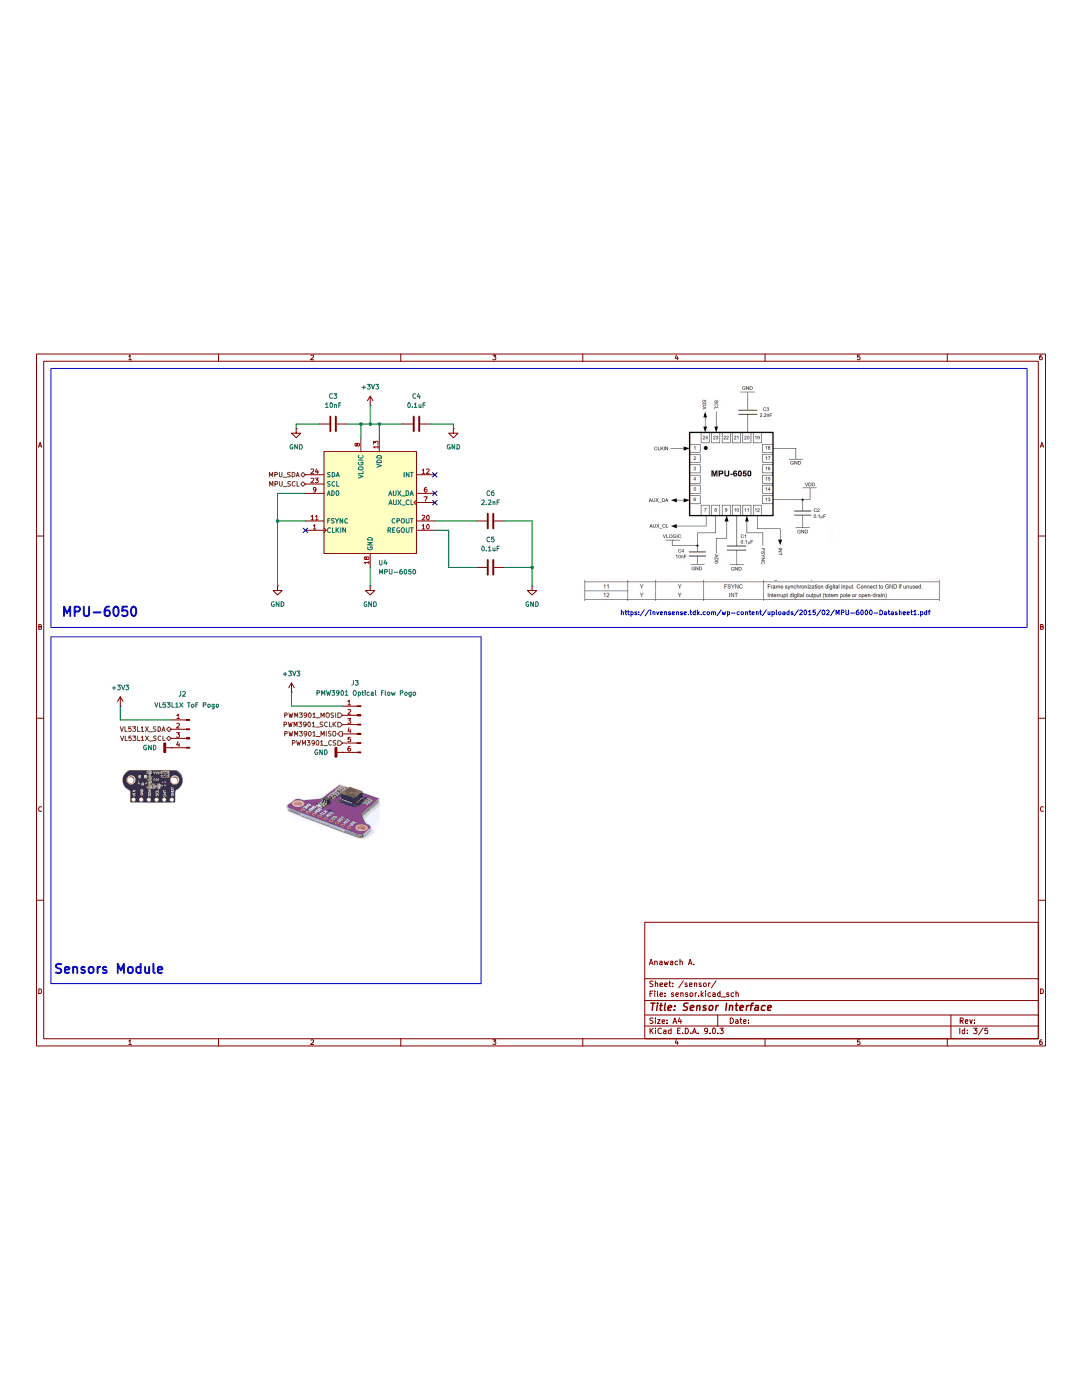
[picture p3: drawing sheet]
(kicad_sch
 (version 20250114)
 (generator "eeschema")
 (generator_version "9.0")
 (paper "A4")
 (title_block
  (title "Sensor Interface")
  (comment 1 "Anawach A."))
 (lib_symbols
  (symbol "Connector:Conn_01x04_Pin"
   (pin_names
    (offset 1.016) (hide yes)) (exclude_from_sim no) (in_bom yes) (on_board yes)
   (property "Reference" "J" (at 0 5.08 0) (effects (font (size 1.27 1.27))))
   (property "Value" "Conn_01x04_Pin" (at 0 -7.62 0) (effects (font (size 1.27 1.27))))
   (property "Footprint" "" (at 0 0 0) (effects (font (size 1.27 1.27)) (hide yes)))
   (property "Datasheet" "~" (at 0 0 0) (effects (font (size 1.27 1.27)) (hide yes)))
   (property "Description" "Generic connector, single row, 01x04, script generated" (at 0 0 0) (effects (font (size 1.27 1.27)) (hide yes)))
   (property "ki_locked" "" (at 0 0 0) (effects (font (size 1.27 1.27))))
   (symbol "Conn_01x04_Pin_1_1"
    (rectangle (start 0.8636 2.667) (end 0 2.413) (stroke (width 0.1524) (type default)) (fill (type outline)))
    (rectangle (start 0.8636 0.127) (end 0 -0.127) (stroke (width 0.1524) (type default)) (fill (type outline)))
    (rectangle (start 0.8636 -2.413) (end 0 -2.667) (stroke (width 0.1524) (type default)) (fill (type outline)))
    (rectangle (start 0.8636 -4.953) (end 0 -5.207) (stroke (width 0.1524) (type default)) (fill (type outline)))
    (polyline (pts (xy 1.27 2.54) (xy 0.8636 2.54)) (stroke (width 0.1524) (type default)) (fill (type none)))
    (polyline (pts (xy 1.27 0) (xy 0.8636 0)) (stroke (width 0.1524) (type default)) (fill (type none)))
    (polyline (pts (xy 1.27 -2.54) (xy 0.8636 -2.54)) (stroke (width 0.1524) (type default)) (fill (type none)))
    (polyline (pts (xy 1.27 -5.08) (xy 0.8636 -5.08)) (stroke (width 0.1524) (type default)) (fill (type none)))
    (pin passive line (at 5.08 2.54 180) (length 3.81) (name "Pin_1" (effects (font (size 1.27 1.27)))) (number "1" (effects (font (size 1.27 1.27)))))
    (pin passive line (at 5.08 0 180) (length 3.81) (name "Pin_2" (effects (font (size 1.27 1.27)))) (number "2" (effects (font (size 1.27 1.27)))))
    (pin passive line (at 5.08 -2.54 180) (length 3.81) (name "Pin_3" (effects (font (size 1.27 1.27)))) (number "3" (effects (font (size 1.27 1.27)))))
    (pin passive line (at 5.08 -5.08 180) (length 3.81) (name "Pin_4" (effects (font (size 1.27 1.27)))) (number "4" (effects (font (size 1.27 1.27))))))
   (embedded_fonts no))
  (symbol "Connector:Conn_01x06_Pin"
   (pin_names
    (offset 1.016) (hide yes)) (exclude_from_sim no) (in_bom yes) (on_board yes)
   (property "Reference" "J" (at 0 7.62 0) (effects (font (size 1.27 1.27))))
   (property "Value" "Conn_01x06_Pin" (at 0 -10.16 0) (effects (font (size 1.27 1.27))))
   (property "Footprint" "" (at 0 0 0) (effects (font (size 1.27 1.27)) (hide yes)))
   (property "Datasheet" "~" (at 0 0 0) (effects (font (size 1.27 1.27)) (hide yes)))
   (property "Description" "Generic connector, single row, 01x06, script generated" (at 0 0 0) (effects (font (size 1.27 1.27)) (hide yes)))
   (property "ki_locked" "" (at 0 0 0) (effects (font (size 1.27 1.27))))
   (symbol "Conn_01x06_Pin_1_1"
    (rectangle (start 0.8636 5.207) (end 0 4.953) (stroke (width 0.1524) (type default)) (fill (type outline)))
    (rectangle (start 0.8636 2.667) (end 0 2.413) (stroke (width 0.1524) (type default)) (fill (type outline)))
    (rectangle (start 0.8636 0.127) (end 0 -0.127) (stroke (width 0.1524) (type default)) (fill (type outline)))
    (rectangle (start 0.8636 -2.413) (end 0 -2.667) (stroke (width 0.1524) (type default)) (fill (type outline)))
    (rectangle (start 0.8636 -4.953) (end 0 -5.207) (stroke (width 0.1524) (type default)) (fill (type outline)))
    (rectangle (start 0.8636 -7.493) (end 0 -7.747) (stroke (width 0.1524) (type default)) (fill (type outline)))
    (polyline (pts (xy 1.27 5.08) (xy 0.8636 5.08)) (stroke (width 0.1524) (type default)) (fill (type none)))
    (polyline (pts (xy 1.27 2.54) (xy 0.8636 2.54)) (stroke (width 0.1524) (type default)) (fill (type none)))
    (polyline (pts (xy 1.27 0) (xy 0.8636 0)) (stroke (width 0.1524) (type default)) (fill (type none)))
    (polyline (pts (xy 1.27 -2.54) (xy 0.8636 -2.54)) (stroke (width 0.1524) (type default)) (fill (type none)))
    (polyline (pts (xy 1.27 -5.08) (xy 0.8636 -5.08)) (stroke (width 0.1524) (type default)) (fill (type none)))
    (polyline (pts (xy 1.27 -7.62) (xy 0.8636 -7.62)) (stroke (width 0.1524) (type default)) (fill (type none)))
    (pin passive line (at 5.08 5.08 180) (length 3.81) (name "Pin_1" (effects (font (size 1.27 1.27)))) (number "1" (effects (font (size 1.27 1.27)))))
    (pin passive line (at 5.08 2.54 180) (length 3.81) (name "Pin_2" (effects (font (size 1.27 1.27)))) (number "2" (effects (font (size 1.27 1.27)))))
    (pin passive line (at 5.08 0 180) (length 3.81) (name "Pin_3" (effects (font (size 1.27 1.27)))) (number "3" (effects (font (size 1.27 1.27)))))
    (pin passive line (at 5.08 -2.54 180) (length 3.81) (name "Pin_4" (effects (font (size 1.27 1.27)))) (number "4" (effects (font (size 1.27 1.27)))))
    (pin passive line (at 5.08 -5.08 180) (length 3.81) (name "Pin_5" (effects (font (size 1.27 1.27)))) (number "5" (effects (font (size 1.27 1.27)))))
    (pin passive line (at 5.08 -7.62 180) (length 3.81) (name "Pin_6" (effects (font (size 1.27 1.27)))) (number "6" (effects (font (size 1.27 1.27))))))
   (embedded_fonts no))
  (symbol "Device:C"
   (pin_numbers (hide yes))
   (pin_names
    (offset 0.254)) (exclude_from_sim no) (in_bom yes) (on_board yes)
   (property "Reference" "C" (at 0.635 2.54 0) (effects (font (size 1.27 1.27)) (justify left)))
   (property "Value" "C" (at 0.635 -2.54 0) (effects (font (size 1.27 1.27)) (justify left)))
   (property "Footprint" "" (at 0.9652 -3.81 0) (effects (font (size 1.27 1.27)) (hide yes)))
   (property "Datasheet" "~" (at 0 0 0) (effects (font (size 1.27 1.27)) (hide yes)))
   (property "Description" "Unpolarized capacitor" (at 0 0 0) (effects (font (size 1.27 1.27)) (hide yes)))
   (symbol "C_0_1"
    (polyline (pts (xy -2.032 0.762) (xy 2.032 0.762)) (stroke (width 0.508) (type default)) (fill (type none)))
    (polyline (pts (xy -2.032 -0.762) (xy 2.032 -0.762)) (stroke (width 0.508) (type default)) (fill (type none))))
   (symbol "C_1_1"
    (pin passive line (at 0 3.81 270) (length 2.794) (name "~" (effects (font (size 1.27 1.27)))) (number "1" (effects (font (size 1.27 1.27)))))
    (pin passive line (at 0 -3.81 90) (length 2.794) (name "~" (effects (font (size 1.27 1.27)))) (number "2" (effects (font (size 1.27 1.27))))))
   (embedded_fonts no))
  (symbol "Sensor_Motion:MPU-6050" (exclude_from_sim no) (in_bom yes) (on_board yes)
   (property "Reference" "U" (at -11.43 13.97 0) (effects (font (size 1.27 1.27))))
   (property "Value" "MPU-6050" (at 7.62 -15.24 0) (effects (font (size 1.27 1.27))))
   (property "Footprint" "Sensor_Motion:InvenSense_QFN-24_4x4mm_P0.5mm" (at 0 -20.32 0) (effects (font (size 1.27 1.27)) (hide yes)))
   (property "Datasheet" "https://invensense.tdk.com/wp-content/uploads/2015/02/MPU-6000-Datasheet1.pdf" (at 0 -3.81 0) (effects (font (size 1.27 1.27)) (hide yes)))
   (property "Description" "InvenSense 6-Axis Motion Sensor, Gyroscope, Accelerometer, I2C" (at 0 0 0) (effects (font (size 1.27 1.27)) (hide yes)))
   (symbol "MPU-6050_0_1"
    (rectangle (start -12.7 13.97) (end 12.7 -13.97) (stroke (width 0.254) (type default)) (fill (type background))))
   (symbol "MPU-6050_1_1"
    (pin bidirectional line (at -17.78 7.62 0) (length 5.08) (name "SDA" (effects (font (size 1.27 1.27)))) (number "24" (effects (font (size 1.27 1.27)))))
    (pin input line (at -17.78 5.08 0) (length 5.08) (name "SCL" (effects (font (size 1.27 1.27)))) (number "23" (effects (font (size 1.27 1.27)))))
    (pin input line (at -17.78 2.54 0) (length 5.08) (name "AD0" (effects (font (size 1.27 1.27)))) (number "9" (effects (font (size 1.27 1.27)))))
    (pin input line (at -17.78 -5.08 0) (length 5.08) (name "FSYNC" (effects (font (size 1.27 1.27)))) (number "11" (effects (font (size 1.27 1.27)))))
    (pin input clock (at -17.78 -7.62 0) (length 5.08) (name "CLKIN" (effects (font (size 1.27 1.27)))) (number "1" (effects (font (size 1.27 1.27)))))
    (pin no_connect line (at -12.7 12.7 0) (length 2.54) (hide yes) (name "NC" (effects (font (size 1.27 1.27)))) (number "2" (effects (font (size 1.27 1.27)))))
    (pin no_connect line (at -12.7 10.16 0) (length 2.54) (hide yes) (name "NC" (effects (font (size 1.27 1.27)))) (number "3" (effects (font (size 1.27 1.27)))))
    (pin no_connect line (at -12.7 0 0) (length 2.54) (hide yes) (name "NC" (effects (font (size 1.27 1.27)))) (number "4" (effects (font (size 1.27 1.27)))))
    (pin no_connect line (at -12.7 -2.54 0) (length 2.54) (hide yes) (name "NC" (effects (font (size 1.27 1.27)))) (number "5" (effects (font (size 1.27 1.27)))))
    (pin no_connect line (at -12.7 -10.16 0) (length 2.54) (hide yes) (name "NC" (effects (font (size 1.27 1.27)))) (number "14" (effects (font (size 1.27 1.27)))))
    (pin power_in line (at -2.54 17.78 270) (length 3.81) (name "VLOGIC" (effects (font (size 1.27 1.27)))) (number "8" (effects (font (size 1.27 1.27)))))
    (pin power_in line (at 0 -17.78 90) (length 3.81) (name "GND" (effects (font (size 1.27 1.27)))) (number "18" (effects (font (size 1.27 1.27)))))
    (pin power_in line (at 2.54 17.78 270) (length 3.81) (name "VDD" (effects (font (size 1.27 1.27)))) (number "13" (effects (font (size 1.27 1.27)))))
    (pin no_connect line (at 12.7 12.7 180) (length 2.54) (hide yes) (name "NC" (effects (font (size 1.27 1.27)))) (number "15" (effects (font (size 1.27 1.27)))))
    (pin no_connect line (at 12.7 10.16 180) (length 2.54) (hide yes) (name "NC" (effects (font (size 1.27 1.27)))) (number "16" (effects (font (size 1.27 1.27)))))
    (pin no_connect line (at 12.7 5.08 180) (length 2.54) (hide yes) (name "NC" (effects (font (size 1.27 1.27)))) (number "17" (effects (font (size 1.27 1.27)))))
    (pin no_connect line (at 12.7 -2.54 180) (length 2.54) (hide yes) (name "RESV" (effects (font (size 1.27 1.27)))) (number "21" (effects (font (size 1.27 1.27)))))
    (pin no_connect line (at 12.7 -10.16 180) (length 2.54) (hide yes) (name "RESV" (effects (font (size 1.27 1.27)))) (number "19" (effects (font (size 1.27 1.27)))))
    (pin no_connect line (at 12.7 -12.7 180) (length 2.54) (hide yes) (name "RESV" (effects (font (size 1.27 1.27)))) (number "22" (effects (font (size 1.27 1.27)))))
    (pin output line (at 17.78 7.62 180) (length 5.08) (name "INT" (effects (font (size 1.27 1.27)))) (number "12" (effects (font (size 1.27 1.27)))))
    (pin bidirectional line (at 17.78 2.54 180) (length 5.08) (name "AUX_DA" (effects (font (size 1.27 1.27)))) (number "6" (effects (font (size 1.27 1.27)))))
    (pin output clock (at 17.78 0 180) (length 5.08) (name "AUX_CL" (effects (font (size 1.27 1.27)))) (number "7" (effects (font (size 1.27 1.27)))))
    (pin passive line (at 17.78 -5.08 180) (length 5.08) (name "CPOUT" (effects (font (size 1.27 1.27)))) (number "20" (effects (font (size 1.27 1.27)))))
    (pin passive line (at 17.78 -7.62 180) (length 5.08) (name "REGOUT" (effects (font (size 1.27 1.27)))) (number "10" (effects (font (size 1.27 1.27))))))
   (embedded_fonts no))
  (symbol "power:+3V3"
   (power)
   (pin_numbers (hide yes))
   (pin_names
    (offset 0) (hide yes)) (exclude_from_sim no) (in_bom yes) (on_board yes)
   (property "Reference" "#PWR" (at 0 -3.81 0) (effects (font (size 1.27 1.27)) (hide yes)))
   (property "Value" "+3V3" (at 0 3.556 0) (effects (font (size 1.27 1.27))))
   (property "Footprint" "" (at 0 0 0) (effects (font (size 1.27 1.27)) (hide yes)))
   (property "Datasheet" "" (at 0 0 0) (effects (font (size 1.27 1.27)) (hide yes)))
   (property "Description" "Power symbol creates a global label with name \"+3V3\"" (at 0 0 0) (effects (font (size 1.27 1.27)) (hide yes)))
   (symbol "+3V3_0_1"
    (polyline (pts (xy -0.762 1.27) (xy 0 2.54)) (stroke (width 0) (type default)) (fill (type none)))
    (polyline (pts (xy 0 2.54) (xy 0.762 1.27)) (stroke (width 0) (type default)) (fill (type none)))
    (polyline (pts (xy 0 0) (xy 0 2.54)) (stroke (width 0) (type default)) (fill (type none))))
   (symbol "+3V3_1_1"
    (pin power_in line (at 0 0 90) (length 0) (name "~" (effects (font (size 1.27 1.27)))) (number "1" (effects (font (size 1.27 1.27))))))
   (embedded_fonts no))
  (symbol "power:GND"
   (power)
   (pin_numbers (hide yes))
   (pin_names
    (offset 0) (hide yes)) (exclude_from_sim no) (in_bom yes) (on_board yes)
   (property "Reference" "#PWR" (at 0 -6.35 0) (effects (font (size 1.27 1.27)) (hide yes)))
   (property "Value" "GND" (at 0 -3.81 0) (effects (font (size 1.27 1.27))))
   (property "Footprint" "" (at 0 0 0) (effects (font (size 1.27 1.27)) (hide yes)))
   (property "Datasheet" "" (at 0 0 0) (effects (font (size 1.27 1.27)) (hide yes)))
   (property "Description" "Power symbol creates a global label with name \"GND\" , ground" (at 0 0 0) (effects (font (size 1.27 1.27)) (hide yes)))
   (symbol "GND_0_1"
    (polyline (pts (xy 0 0) (xy 0 -1.27) (xy 1.27 -1.27) (xy 0 -2.54) (xy -1.27 -1.27) (xy 0 -1.27)) (stroke (width 0) (type default)) (fill (type none))))
   (symbol "GND_1_1"
    (pin power_in line (at 0 0 270) (length 0) (name "~" (effects (font (size 1.27 1.27)))) (number "1" (effects (font (size 1.27 1.27))))))
   (embedded_fonts no))
  (symbol "power:GNDD"
   (power)
   (pin_numbers (hide yes))
   (pin_names
    (offset 0) (hide yes)) (exclude_from_sim no) (in_bom yes) (on_board yes)
   (property "Reference" "#PWR" (at 0 -6.35 0) (effects (font (size 1.27 1.27)) (hide yes)))
   (property "Value" "GNDD" (at 0 -3.175 0) (effects (font (size 1.27 1.27))))
   (property "Footprint" "" (at 0 0 0) (effects (font (size 1.27 1.27)) (hide yes)))
   (property "Datasheet" "" (at 0 0 0) (effects (font (size 1.27 1.27)) (hide yes)))
   (property "Description" "Power symbol creates a global label with name \"GNDD\" , digital ground" (at 0 0 0) (effects (font (size 1.27 1.27)) (hide yes)))
   (symbol "GNDD_0_1"
    (rectangle (start -1.27 -1.524) (end 1.27 -2.032) (stroke (width 0.254) (type default)) (fill (type outline)))
    (polyline (pts (xy 0 0) (xy 0 -1.524)) (stroke (width 0) (type default)) (fill (type none))))
   (symbol "GNDD_1_1"
    (pin power_in line (at 0 0 270) (length 0) (name "~" (effects (font (size 1.27 1.27)))) (number "1" (effects (font (size 1.27 1.27))))))
   (embedded_fonts no)))
 (rectangle
  (start 13.97 13.97)
  (end 281.94 85.09)
  (stroke (width 0) (type default))
  (fill (type none)))
 (rectangle
  (start 13.97 87.63)
  (end 132.08 182.88)
  (stroke (width 0) (type default))
  (fill (type none)))
 (text "https://invensense.tdk.com/wp-content/uploads/2015/02/MPU-6000-Datasheet1.pdf"
  (exclude_from_sim no)
  (at 212.852 81.28 0)
  (effects (font (size 1.27 1.27))))
 (text "MPU-6050"
  (exclude_from_sim no)
  (at 27.432 81.026 0)
  (effects (font (size 2.54 2.54) (thickness 0.508)
    (bold yes))))
 (text "Sensors Module"
  (exclude_from_sim no)
  (at 29.972 179.07 0)
  (effects (font (size 2.54 2.54) (thickness 0.508)
    (bold yes))))
 (junction
  (at 104.14 29.21)
  (diameter 0)
  (color 0 0 0 0))
 (junction
  (at 99.06 29.21)
  (diameter 0)
  (color 0 0 0 0))
 (junction
  (at 76.2 55.88)
  (diameter 0)
  (color 0 0 0 0))
 (junction
  (at 146.05 68.58)
  (diameter 0)
  (color 0 0 0 0))
 (junction
  (at 101.6 29.21)
  (diameter 0)
  (color 0 0 0 0))
 (no_connect
  (at 83.82 58.42))
 (no_connect
  (at 119.38 43.18))
 (no_connect
  (at 119.38 48.26))
 (no_connect
  (at 119.38 50.8))
 (wire
  (pts (xy 81.28 29.21) (xy 87.63 29.21))
  (stroke (width 0) (type default)))
 (wire
  (pts (xy 83.82 48.26) (xy 76.2 48.26))
  (stroke (width 0) (type default)))
 (wire
  (pts (xy 80.01 106.68) (xy 93.98 106.68))
  (stroke (width 0) (type default)))
 (wire
  (pts (xy 101.6 29.21) (xy 104.14 29.21))
  (stroke (width 0) (type default)))
 (wire
  (pts (xy 76.2 55.88) (xy 76.2 73.66))
  (stroke (width 0) (type default)))
 (wire
  (pts (xy 124.46 30.48) (xy 124.46 29.21))
  (stroke (width 0) (type default)))
 (wire
  (pts (xy 99.06 29.21) (xy 99.06 33.02))
  (stroke (width 0) (type default)))
 (wire
  (pts (xy 95.25 29.21) (xy 99.06 29.21))
  (stroke (width 0) (type default)))
 (wire
  (pts (xy 123.19 58.42) (xy 123.19 68.58))
  (stroke (width 0) (type default)))
 (wire
  (pts (xy 118.11 29.21) (xy 124.46 29.21))
  (stroke (width 0) (type default)))
 (wire
  (pts (xy 101.6 24.13) (xy 101.6 29.21))
  (stroke (width 0) (type default)))
 (wire
  (pts (xy 101.6 68.58) (xy 101.6 73.66))
  (stroke (width 0) (type default)))
 (wire
  (pts (xy 104.14 29.21) (xy 104.14 33.02))
  (stroke (width 0) (type default)))
 (wire
  (pts (xy 146.05 55.88) (xy 146.05 68.58))
  (stroke (width 0) (type default)))
 (wire
  (pts (xy 138.43 55.88) (xy 146.05 55.88))
  (stroke (width 0) (type default)))
 (wire
  (pts (xy 33.02 110.49) (xy 33.02 106.68))
  (stroke (width 0) (type default)))
 (wire
  (pts (xy 119.38 58.42) (xy 123.19 58.42))
  (stroke (width 0) (type default)))
 (wire
  (pts (xy 99.06 29.21) (xy 101.6 29.21))
  (stroke (width 0) (type default)))
 (wire
  (pts (xy 146.05 68.58) (xy 146.05 73.66))
  (stroke (width 0) (type default)))
 (wire
  (pts (xy 119.38 55.88) (xy 130.81 55.88))
  (stroke (width 0) (type default)))
 (wire
  (pts (xy 123.19 68.58) (xy 130.81 68.58))
  (stroke (width 0) (type default)))
 (wire
  (pts (xy 76.2 55.88) (xy 83.82 55.88))
  (stroke (width 0) (type default)))
 (wire
  (pts (xy 104.14 29.21) (xy 110.49 29.21))
  (stroke (width 0) (type default)))
 (wire
  (pts (xy 80.01 106.68) (xy 80.01 102.87))
  (stroke (width 0) (type default)))
 (wire
  (pts (xy 138.43 68.58) (xy 146.05 68.58))
  (stroke (width 0) (type default)))
 (wire
  (pts (xy 76.2 48.26) (xy 76.2 55.88))
  (stroke (width 0) (type default)))
 (wire
  (pts (xy 46.99 110.49) (xy 33.02 110.49))
  (stroke (width 0) (type default)))
 (wire
  (pts (xy 81.28 30.48) (xy 81.28 29.21))
  (stroke (width 0) (type default)))
 (image
  (at 203.2 41.91)
  (scale 0.273645)
  (data))
 (image
  (at 91.44 133.35)
  (scale 0.17826)
  (data))
 (image
  (at 209.55 74.93)
  (scale 0.423273)
  (data))
 (image
  (at 41.91 128.27)
  (scale 0.143233)
  (data))
 (hierarchical_label "MPU_SCL"
  (shape bidirectional)
  (at 83.82 45.72 180)
  (effects (font (size 1.27 1.27)) (justify right)))
 (hierarchical_label "PWM3901_SCLK"
  (shape input)
  (at 93.98 111.76 180)
  (effects (font (size 1.27 1.27)) (justify right)))
 (hierarchical_label "VL53L1X_SDA"
  (shape bidirectional)
  (at 46.99 113.03 180)
  (effects (font (size 1.27 1.27)) (justify right)))
 (hierarchical_label "PWM3901_CS"
  (shape input)
  (at 93.98 116.84 180)
  (effects (font (size 1.27 1.27)) (justify right)))
 (hierarchical_label "PWM3901_MOSI"
  (shape input)
  (at 93.98 109.22 180)
  (effects (font (size 1.27 1.27)) (justify right)))
 (hierarchical_label "PWM3901_MISO"
  (shape output)
  (at 93.98 114.3 180)
  (effects (font (size 1.27 1.27)) (justify right)))
 (hierarchical_label "MPU_SDA"
  (shape bidirectional)
  (at 83.82 43.18 180)
  (effects (font (size 1.27 1.27)) (justify right)))
 (hierarchical_label "VL53L1X_SCL"
  (shape bidirectional)
  (at 46.99 115.57 180)
  (effects (font (size 1.27 1.27)) (justify right)))
 (symbol
  (lib_id "power:+3V3")
  (at 80.01 102.87 0)
  (unit 1)
  (exclude_from_sim no)
  (in_bom yes)
  (on_board yes)
  (dnp no)
  (fields_autoplaced yes)
  (property "Reference" "#PWR015" (at 80.01 106.68 0) (effects (font (size 1.27 1.27)) (hide yes)))
  (property "Value" "+3V3" (at 80.01 97.79 0) (effects (font (size 1.27 1.27))))
  (property "Footprint" "" (at 80.01 102.87 0) (effects (font (size 1.27 1.27)) (hide yes)))
  (property "Datasheet" "" (at 80.01 102.87 0) (effects (font (size 1.27 1.27)) (hide yes)))
  (property "Description" "Power symbol creates a global label with name \"+3V3\"" (at 80.01 102.87 0) (effects (font (size 1.27 1.27)) (hide yes)))
  (pin "1"))
 (symbol
  (lib_id "power:GNDD")
  (at 46.99 118.11 270)
  (unit 1)
  (exclude_from_sim no)
  (in_bom yes)
  (on_board yes)
  (dnp no)
  (fields_autoplaced yes)
  (property "Reference" "#PWR012" (at 40.64 118.11 0) (effects (font (size 1.27 1.27)) (hide yes)))
  (property "Value" "GND" (at 43.18 118.1099 90) (effects (font (size 1.27 1.27)) (justify right)))
  (property "Footprint" "" (at 46.99 118.11 0) (effects (font (size 1.27 1.27)) (hide yes)))
  (property "Datasheet" "" (at 46.99 118.11 0) (effects (font (size 1.27 1.27)) (hide yes)))
  (property "Description" "Power symbol creates a global label with name \"GNDD\" , digital ground" (at 46.99 118.11 0) (effects (font (size 1.27 1.27)) (hide yes)))
  (pin "1"))
 (symbol
  (lib_id "power:GND")
  (at 76.2 73.66 0)
  (unit 1)
  (exclude_from_sim no)
  (in_bom yes)
  (on_board yes)
  (dnp no)
  (fields_autoplaced yes)
  (property "Reference" "#PWR02" (at 76.2 80.01 0) (effects (font (size 1.27 1.27)) (hide yes)))
  (property "Value" "GND" (at 76.2 78.74 0) (effects (font (size 1.27 1.27))))
  (property "Footprint" "" (at 76.2 73.66 0) (effects (font (size 1.27 1.27)) (hide yes)))
  (property "Datasheet" "" (at 76.2 73.66 0) (effects (font (size 1.27 1.27)) (hide yes)))
  (property "Description" "Power symbol creates a global label with name \"GND\" , ground" (at 76.2 73.66 0) (effects (font (size 1.27 1.27)) (hide yes)))
  (pin "1"))
 (symbol
  (lib_id "power:GND")
  (at 81.28 30.48 0)
  (unit 1)
  (exclude_from_sim no)
  (in_bom yes)
  (on_board yes)
  (dnp no)
  (fields_autoplaced yes)
  (property "Reference" "#PWR07" (at 81.28 36.83 0) (effects (font (size 1.27 1.27)) (hide yes)))
  (property "Value" "GND" (at 81.28 35.56 0) (effects (font (size 1.27 1.27))))
  (property "Footprint" "" (at 81.28 30.48 0) (effects (font (size 1.27 1.27)) (hide yes)))
  (property "Datasheet" "" (at 81.28 30.48 0) (effects (font (size 1.27 1.27)) (hide yes)))
  (property "Description" "Power symbol creates a global label with name \"GND\" , ground" (at 81.28 30.48 0) (effects (font (size 1.27 1.27)) (hide yes)))
  (pin "1"))
 (symbol
  (lib_id "Device:C")
  (at 91.44 29.21 270)
  (unit 1)
  (exclude_from_sim no)
  (in_bom yes)
  (on_board yes)
  (dnp no)
  (fields_autoplaced yes)
  (property "Reference" "C3" (at 91.44 21.59 90) (effects (font (size 1.27 1.27))))
  (property "Value" "10nF" (at 91.44 24.13 90) (effects (font (size 1.27 1.27))))
  (property "Footprint" "Capacitor_SMD:C_0402_1005Metric" (at 87.63 30.1752 0) (effects (font (size 1.27 1.27)) (hide yes)))
  (property "Datasheet" "~" (at 91.44 29.21 0) (effects (font (size 1.27 1.27)) (hide yes)))
  (property "Description" "Unpolarized capacitor" (at 91.44 29.21 0) (effects (font (size 1.27 1.27)) (hide yes)))
  (property "LCSC Part #" "C15195 " (at 91.44 29.21 0) (effects (font (size 1.27 1.27)) (hide yes)))
  (pin "2")
  (pin "1"))
 (symbol
  (lib_id "power:GNDD")
  (at 93.98 119.38 270)
  (unit 1)
  (exclude_from_sim no)
  (in_bom yes)
  (on_board yes)
  (dnp no)
  (fields_autoplaced yes)
  (property "Reference" "#PWR014" (at 87.63 119.38 0) (effects (font (size 1.27 1.27)) (hide yes)))
  (property "Value" "GND" (at 90.17 119.3799 90) (effects (font (size 1.27 1.27)) (justify right)))
  (property "Footprint" "" (at 93.98 119.38 0) (effects (font (size 1.27 1.27)) (hide yes)))
  (property "Datasheet" "" (at 93.98 119.38 0) (effects (font (size 1.27 1.27)) (hide yes)))
  (property "Description" "Power symbol creates a global label with name \"GNDD\" , digital ground" (at 93.98 119.38 0) (effects (font (size 1.27 1.27)) (hide yes)))
  (pin "1"))
 (symbol
  (lib_id "power:GND")
  (at 101.6 73.66 0)
  (unit 1)
  (exclude_from_sim no)
  (in_bom yes)
  (on_board yes)
  (dnp no)
  (fields_autoplaced yes)
  (property "Reference" "#PWR06" (at 101.6 80.01 0) (effects (font (size 1.27 1.27)) (hide yes)))
  (property "Value" "GND" (at 101.6 78.74 0) (effects (font (size 1.27 1.27))))
  (property "Footprint" "" (at 101.6 73.66 0) (effects (font (size 1.27 1.27)) (hide yes)))
  (property "Datasheet" "" (at 101.6 73.66 0) (effects (font (size 1.27 1.27)) (hide yes)))
  (property "Description" "Power symbol creates a global label with name \"GND\" , ground" (at 101.6 73.66 0) (effects (font (size 1.27 1.27)) (hide yes)))
  (pin "1"))
 (symbol
  (lib_id "power:GND")
  (at 124.46 30.48 0)
  (unit 1)
  (exclude_from_sim no)
  (in_bom yes)
  (on_board yes)
  (dnp no)
  (fields_autoplaced yes)
  (property "Reference" "#PWR010" (at 124.46 36.83 0) (effects (font (size 1.27 1.27)) (hide yes)))
  (property "Value" "GND" (at 124.46 35.56 0) (effects (font (size 1.27 1.27))))
  (property "Footprint" "" (at 124.46 30.48 0) (effects (font (size 1.27 1.27)) (hide yes)))
  (property "Datasheet" "" (at 124.46 30.48 0) (effects (font (size 1.27 1.27)) (hide yes)))
  (property "Description" "Power symbol creates a global label with name \"GND\" , ground" (at 124.46 30.48 0) (effects (font (size 1.27 1.27)) (hide yes)))
  (pin "1"))
 (symbol
  (lib_id "Device:C")
  (at 114.3 29.21 270)
  (unit 1)
  (exclude_from_sim no)
  (in_bom yes)
  (on_board yes)
  (dnp no)
  (fields_autoplaced yes)
  (property "Reference" "C4" (at 114.3 21.59 90) (effects (font (size 1.27 1.27))))
  (property "Value" "0.1uF" (at 114.3 24.13 90) (effects (font (size 1.27 1.27))))
  (property "Footprint" "Capacitor_SMD:C_0402_1005Metric" (at 110.49 30.1752 0) (effects (font (size 1.27 1.27)) (hide yes)))
  (property "Datasheet" "~" (at 114.3 29.21 0) (effects (font (size 1.27 1.27)) (hide yes)))
  (property "Description" "Unpolarized capacitor" (at 114.3 29.21 0) (effects (font (size 1.27 1.27)) (hide yes)))
  (property "LCSC Part #" "C1525" (at 114.3 29.21 0) (effects (font (size 1.27 1.27)) (hide yes)))
  (pin "2")
  (pin "1"))
 (symbol
  (lib_id "Connector:Conn_01x06_Pin")
  (at 99.06 111.76 0)
  (mirror y)
  (unit 1)
  (exclude_from_sim no)
  (in_bom yes)
  (on_board yes)
  (dnp no)
  (property "Reference" "J3" (at 96.266 100.33 0) (effects (font (size 1.27 1.27)) (justify right)))
  (property "Value" "PMW3901 Optical Flow Pogo" (at 86.614 103.124 0) (effects (font (size 1.27 1.27)) (justify right)))
  (property "Footprint" "mini_drone:POGO 6Pin Pitch 2.54" (at 99.06 111.76 0) (effects (font (size 1.27 1.27)) (hide yes)))
  (property "Datasheet" "~" (at 99.06 111.76 0) (effects (font (size 1.27 1.27)) (hide yes)))
  (property "Description" "Generic connector, single row, 01x06, script generated" (at 99.06 111.76 0) (effects (font (size 1.27 1.27)) (hide yes)))
  (pin "2")
  (pin "6")
  (pin "4")
  (pin "5")
  (pin "1")
  (pin "3"))
 (symbol
  (lib_id "power:+3V3")
  (at 33.02 106.68 0)
  (unit 1)
  (exclude_from_sim no)
  (in_bom yes)
  (on_board yes)
  (dnp no)
  (fields_autoplaced yes)
  (property "Reference" "#PWR013" (at 33.02 110.49 0) (effects (font (size 1.27 1.27)) (hide yes)))
  (property "Value" "+3V3" (at 33.02 101.6 0) (effects (font (size 1.27 1.27))))
  (property "Footprint" "" (at 33.02 106.68 0) (effects (font (size 1.27 1.27)) (hide yes)))
  (property "Datasheet" "" (at 33.02 106.68 0) (effects (font (size 1.27 1.27)) (hide yes)))
  (property "Description" "Power symbol creates a global label with name \"+3V3\"" (at 33.02 106.68 0) (effects (font (size 1.27 1.27)) (hide yes)))
  (pin "1"))
 (symbol
  (lib_id "Sensor_Motion:MPU-6050")
  (at 101.6 50.8 0)
  (unit 1)
  (exclude_from_sim no)
  (in_bom yes)
  (on_board yes)
  (dnp no)
  (fields_autoplaced yes)
  (property "Reference" "U4" (at 103.7433 67.31 0) (effects (font (size 1.27 1.27)) (justify left)))
  (property "Value" "MPU-6050" (at 103.7433 69.85 0) (effects (font (size 1.27 1.27)) (justify left)))
  (property "Footprint" "Sensor_Motion:InvenSense_QFN-24_4x4mm_P0.5mm" (at 101.6 71.12 0) (effects (font (size 1.27 1.27)) (hide yes)))
  (property "Datasheet" "https://invensense.tdk.com/wp-content/uploads/2015/02/MPU-6000-Datasheet1.pdf" (at 101.6 54.61 0) (effects (font (size 1.27 1.27)) (hide yes)))
  (property "Description" "InvenSense 6-Axis Motion Sensor, Gyroscope, Accelerometer, I2C" (at 101.6 50.8 0) (effects (font (size 1.27 1.27)) (hide yes)))
  (property "LCSC Part #" "C24112" (at 101.6 50.8 0) (effects (font (size 1.27 1.27)) (hide yes)))
  (pin "10")
  (pin "2")
  (pin "24")
  (pin "1")
  (pin "14")
  (pin "19")
  (pin "23")
  (pin "8")
  (pin "18")
  (pin "5")
  (pin "15")
  (pin "17")
  (pin "6")
  (pin "7")
  (pin "20")
  (pin "9")
  (pin "16")
  (pin "3")
  (pin "13")
  (pin "21")
  (pin "11")
  (pin "4")
  (pin "22")
  (pin "12"))
 (symbol
  (lib_id "power:+3V3")
  (at 101.6 24.13 0)
  (unit 1)
  (exclude_from_sim no)
  (in_bom yes)
  (on_board yes)
  (dnp no)
  (fields_autoplaced yes)
  (property "Reference" "#PWR08" (at 101.6 27.94 0) (effects (font (size 1.27 1.27)) (hide yes)))
  (property "Value" "+3V3" (at 101.6 19.05 0) (effects (font (size 1.27 1.27))))
  (property "Footprint" "" (at 101.6 24.13 0) (effects (font (size 1.27 1.27)) (hide yes)))
  (property "Datasheet" "" (at 101.6 24.13 0) (effects (font (size 1.27 1.27)) (hide yes)))
  (property "Description" "Power symbol creates a global label with name \"+3V3\"" (at 101.6 24.13 0) (effects (font (size 1.27 1.27)) (hide yes)))
  (pin "1"))
 (symbol
  (lib_id "Connector:Conn_01x04_Pin")
  (at 52.07 113.03 0)
  (mirror y)
  (unit 1)
  (exclude_from_sim no)
  (in_bom yes)
  (on_board yes)
  (dnp no)
  (property "Reference" "J2" (at 50.038 103.378 0) (effects (font (size 1.27 1.27))))
  (property "Value" "VL53L1X ToF Pogo" (at 51.308 106.426 0) (effects (font (size 1.27 1.27))))
  (property "Footprint" "mini_drone:POGO 4Pin Pitch 2.54" (at 52.07 113.03 0) (effects (font (size 1.27 1.27)) (hide yes)))
  (property "Datasheet" "~" (at 52.07 113.03 0) (effects (font (size 1.27 1.27)) (hide yes)))
  (property "Description" "Generic connector, single row, 01x04, script generated" (at 52.07 113.03 0) (effects (font (size 1.27 1.27)) (hide yes)))
  (pin "1")
  (pin "4")
  (pin "2")
  (pin "3"))
 (symbol
  (lib_id "Device:C")
  (at 134.62 55.88 270)
  (unit 1)
  (exclude_from_sim no)
  (in_bom yes)
  (on_board yes)
  (dnp no)
  (fields_autoplaced yes)
  (property "Reference" "C6" (at 134.62 48.26 90) (effects (font (size 1.27 1.27))))
  (property "Value" "2.2nF" (at 134.62 50.8 90) (effects (font (size 1.27 1.27))))
  (property "Footprint" "Capacitor_SMD:C_0402_1005Metric" (at 130.81 56.8452 0) (effects (font (size 1.27 1.27)) (hide yes)))
  (property "Datasheet" "~" (at 134.62 55.88 0) (effects (font (size 1.27 1.27)) (hide yes)))
  (property "Description" "Unpolarized capacitor" (at 134.62 55.88 0) (effects (font (size 1.27 1.27)) (hide yes)))
  (property "LCSC Part #" "C1531 " (at 134.62 55.88 0) (effects (font (size 1.27 1.27)) (hide yes)))
  (pin "2")
  (pin "1"))
 (symbol
  (lib_id "Device:C")
  (at 134.62 68.58 270)
  (unit 1)
  (exclude_from_sim no)
  (in_bom yes)
  (on_board yes)
  (dnp no)
  (fields_autoplaced yes)
  (property "Reference" "C5" (at 134.62 60.96 90) (effects (font (size 1.27 1.27))))
  (property "Value" "0.1uF" (at 134.62 63.5 90) (effects (font (size 1.27 1.27))))
  (property "Footprint" "Capacitor_SMD:C_0402_1005Metric" (at 130.81 69.5452 0) (effects (font (size 1.27 1.27)) (hide yes)))
  (property "Datasheet" "~" (at 134.62 68.58 0) (effects (font (size 1.27 1.27)) (hide yes)))
  (property "Description" "Unpolarized capacitor" (at 134.62 68.58 0) (effects (font (size 1.27 1.27)) (hide yes)))
  (property "LCSC Part #" "C1525" (at 134.62 68.58 0) (effects (font (size 1.27 1.27)) (hide yes)))
  (pin "2")
  (pin "1"))
 (symbol
  (lib_id "power:GND")
  (at 146.05 73.66 0)
  (unit 1)
  (exclude_from_sim no)
  (in_bom yes)
  (on_board yes)
  (dnp no)
  (fields_autoplaced yes)
  (property "Reference" "#PWR011" (at 146.05 80.01 0) (effects (font (size 1.27 1.27)) (hide yes)))
  (property "Value" "GND" (at 146.05 78.74 0) (effects (font (size 1.27 1.27))))
  (property "Footprint" "" (at 146.05 73.66 0) (effects (font (size 1.27 1.27)) (hide yes)))
  (property "Datasheet" "" (at 146.05 73.66 0) (effects (font (size 1.27 1.27)) (hide yes)))
  (property "Description" "Power symbol creates a global label with name \"GND\" , ground" (at 146.05 73.66 0) (effects (font (size 1.27 1.27)) (hide yes)))
  (pin "1")))
